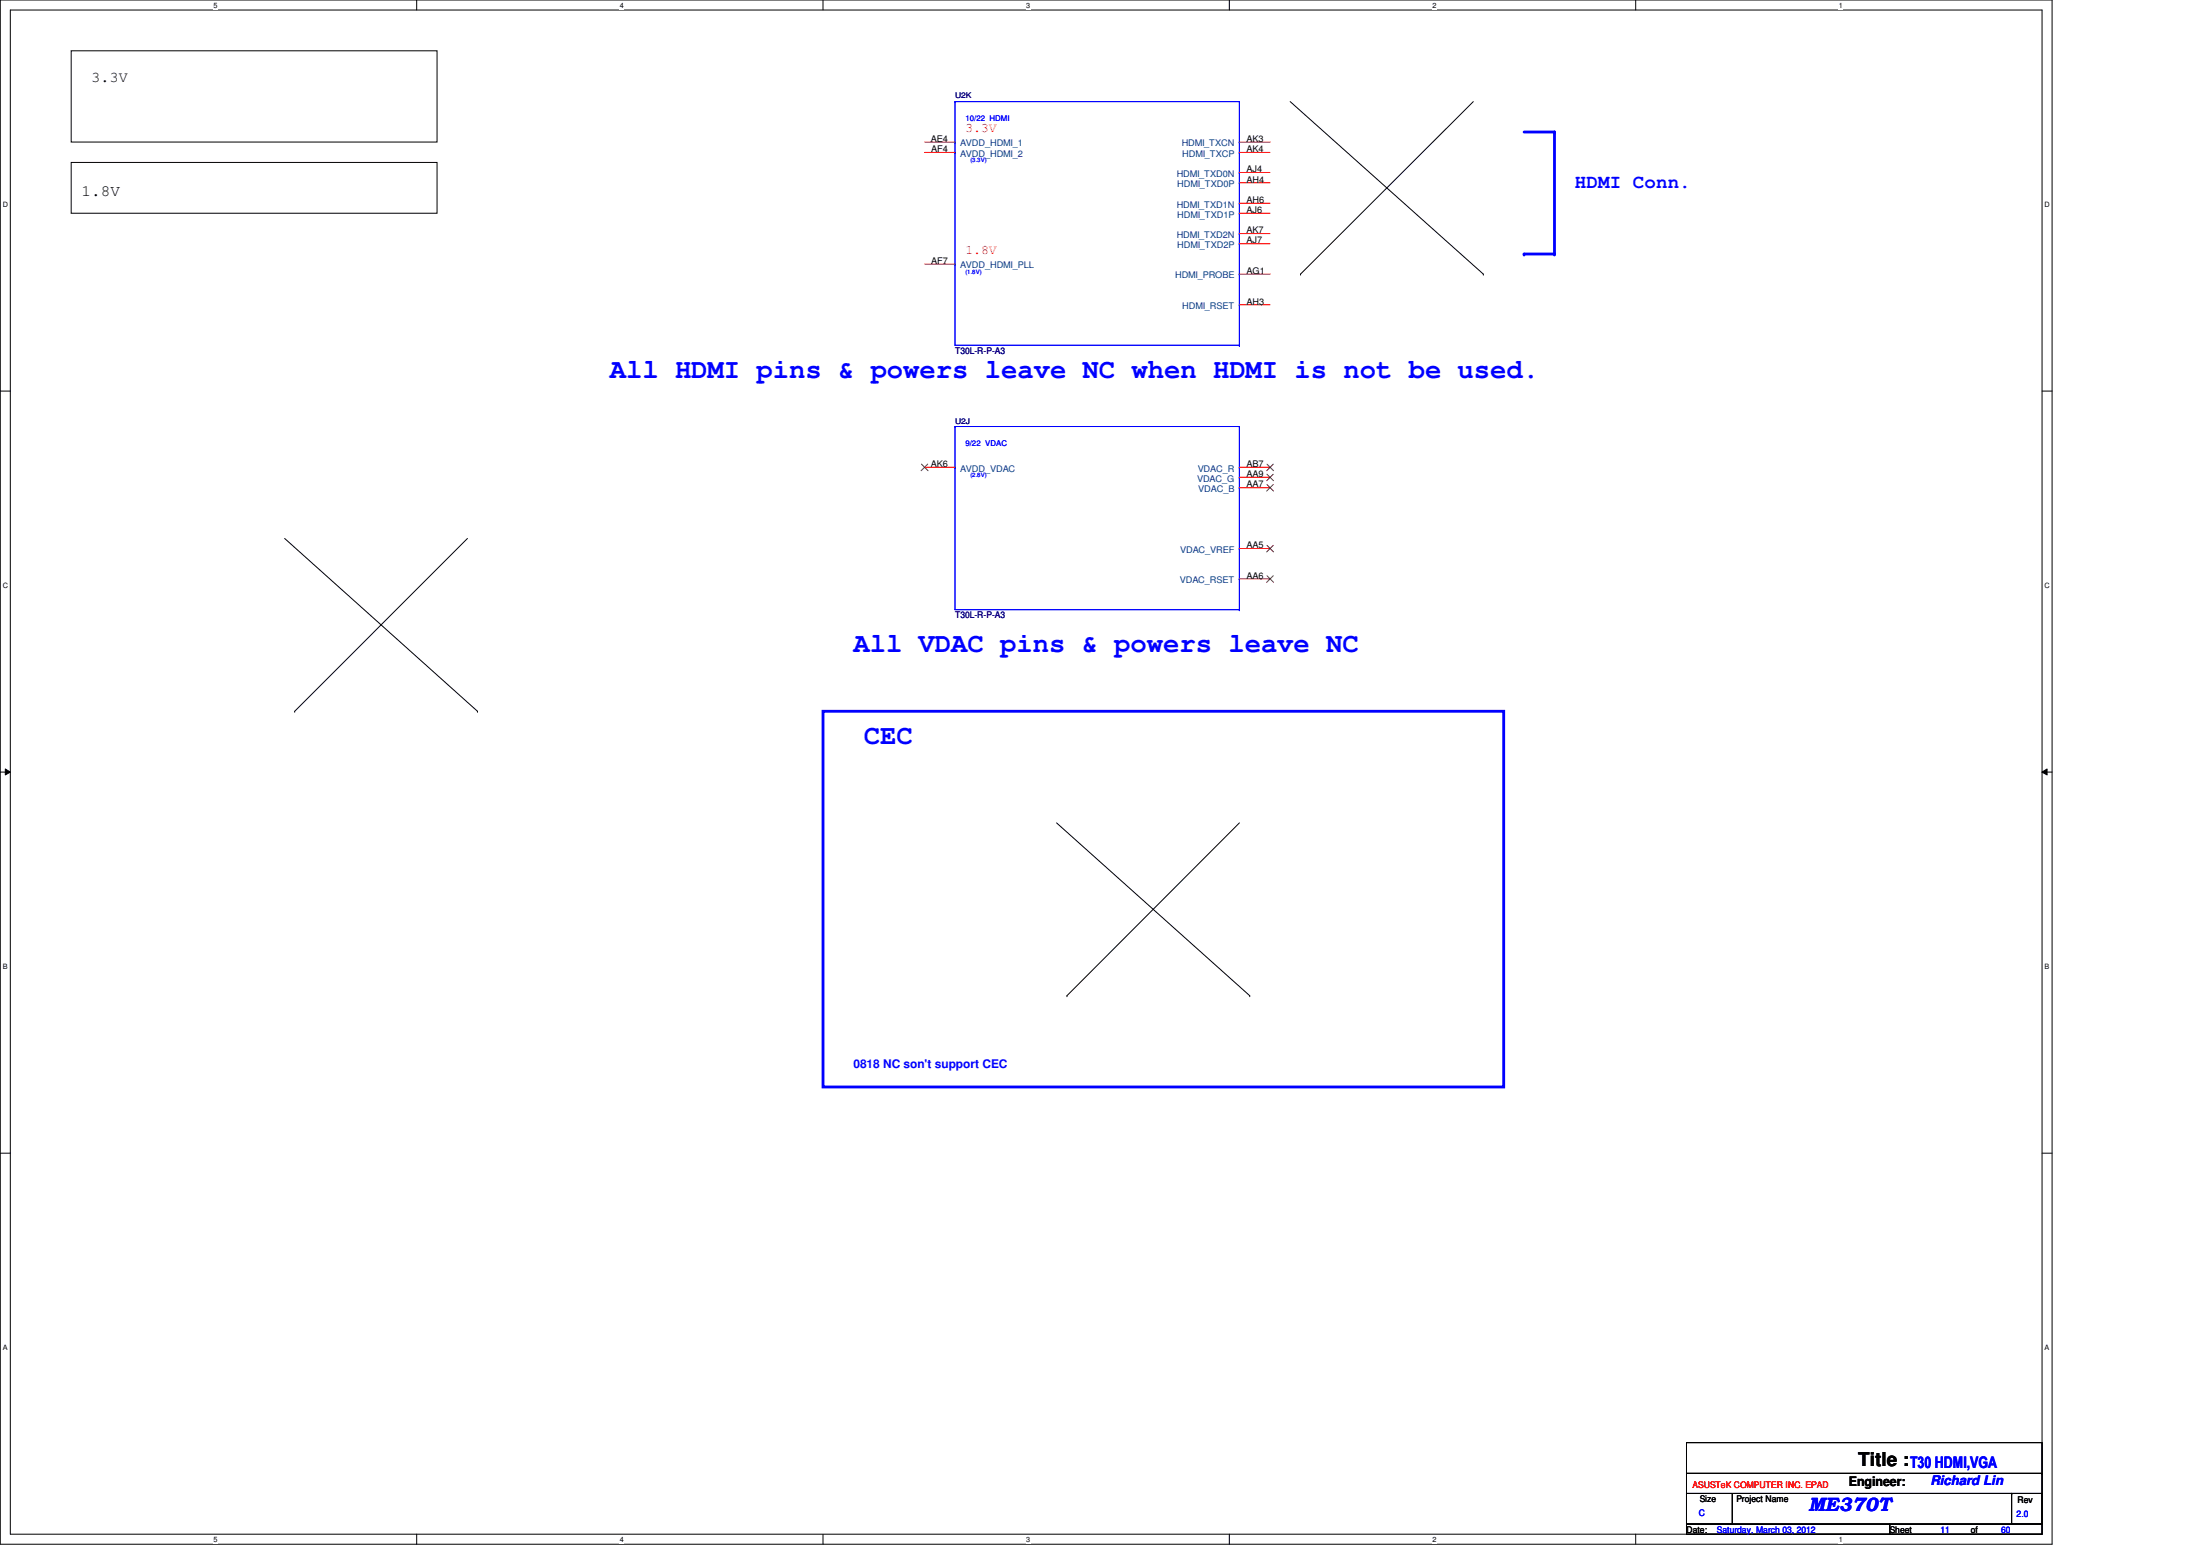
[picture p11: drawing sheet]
<svg xmlns="http://www.w3.org/2000/svg" width="297mm" height="210mm" viewBox="0 0 297 210" stroke-linecap="round" stroke-linejoin="round" font-family="sans-serif">
<path d="M0 0h277.1v208.4h-277.1zM1.4 1.4h274.3v205.7h-274.3z" fill="none" stroke="#000" stroke-width=".14"/>
<g fill="#fff">
<path d="M28.8 .1h.6v1.1h-.6z"/>
<path d="M28.8 207.2h.6v1.1h-.6z"/>
</g>
<path d="M56.3 0v1.4M56.3 207.1v1.3" fill="none" stroke="#000" stroke-width=".14"/>
<g fill="#fff">
<path d="M83.7 .1h.5v1.1h-.5z"/>
<path d="M83.7 207.2h.5v1.1h-.5z"/>
</g>
<path d="M111.1 0v1.4M111.1 207.1v1.3" fill="none" stroke="#000" stroke-width=".14"/>
<g fill="#fff">
<path d="M138.6 .1h.5v1.1h-.5z"/>
<path d="M138.6 207.2h.5v1.1h-.5z"/>
</g>
<path d="M166 0v1.4M166 207.1v1.3" fill="none" stroke="#000" stroke-width=".14"/>
<g fill="#fff">
<path d="M193.4 .1h.6v1.1h-.6z"/>
<path d="M193.4 207.2h.6v1.1h-.6z"/>
</g>
<path d="M220.8 0v1.4M220.8 207.1v1.3" fill="none" stroke="#000" stroke-width=".14"/>
<g fill="#fff">
<path d="M248.3 .1h.5v1.1h-.5z"/>
<path d="M248.3 207.2h.5v1.1h-.5z"/>
<path d="M.4 27.1h.7v1.1h-.7z"/>
<path d="M276.1 27.1h.7v1.1h-.7z"/>
<path d="M.4 78.5h.7v1.1h-.7z"/>
<path d="M276.1 78.5h.7v1.1h-.7z"/>
</g>
<path d="M0 52.8h1.4M275.7 52.8h1.4" fill="none" stroke="#000" stroke-width=".14"/>
<g fill="#fff">
<path d="M.4 129.9h.6v1.1h-.6z"/>
<path d="M276.1 129.9h.6v1.1h-.6z"/>
</g>
<path d="M0 104.2h1.4M.7 103.8l.7 .4-.7 .4zM275.7 104.2l.7-.4v.8zM275.7 104.2h1.4" fill="none" stroke="#000" stroke-width=".14"/>
<path d="M.7 103.8l.7 .4-.7 .4zM275.7 104.2l.7-.4v.8z" fill="#000"/>
<g fill="#fff">
<path d="M.4 181.4h.6v1.1h-.6z"/>
<path d="M276.1 181.4h.6v1.1h-.6z"/>
</g>
<g fill="none" stroke="#000" stroke-width=".14">
<path d="M174.2 13.7l26.1 23.3M198.9 13.7l-23.3 23.3M175.6 37h.1M200.3 37h.1M0 155.7h1.4M275.7 155.7h1.4M227.7 194.7h48v11h-48zM227.7 198.9h48M275.7 198.9h.1M227.7 201.6h6.2v4.1h-6.2zM227.7 205.7h27.4v1.4h-27.4zM234 201.6h37.6"/>
<path d="M255.1 205.7h20.6v1.4h-20.6zM271.6 201.6h4.1v4.1h-4.1zM271.6 201.6h.1"/>
</g>
<path d="M205.8 17.8h4.1M111.1 96h91.9v50.7h-91.9z" fill="none" stroke="#00f" stroke-width=".38"/>
<circle cx="209.9" cy="17.8" r=".19" fill="#00f"/>
<path d="M209.9 17.8v16.5" fill="none" stroke="#00f" stroke-width=".38"/>
<circle cx="209.9" cy="34.3" r=".19" fill="#00f"/>
<path d="M205.8 34.3h4.1" fill="none" stroke="#00f" stroke-width=".38"/>
<circle cx="205.8" cy="34.3" r=".19" fill="#00f"/>
<path d="M9.6 6.9h49.4v12.3h-49.4zM9.6 21.9h49.4v6.9h-49.4zM38.4 72.7l26.1 23.3M63.1 72.7l-23.3 23.3M39.8 96h.1M64.5 96h.1M142.7 111.1l26 23.3M167.3 111.1l-23.2 23.3M144.1 134.4h.1M168.7 134.4h.1" fill="none" stroke="#000" stroke-width=".14"/>
<g fill="none" stroke="#00f" stroke-width=".14">
<path d="M128.9 13.7h.1M128.9 19.2h.1M128.9 13.7v32.9h38.4M128.9 13.7h38.4M167.3 13.7h.1M167.3 19.2h.1M167.3 13.7v32.9M128.9 35.6h.1M128.9 20.6h.1M167.3 32.9h.1M167.3 31.5h.1M167.3 28.8h.1"/>
<path d="M167.3 27.4h.1M167.3 24.7h.1M167.3 23.3h.1M167.3 20.6h.1M167.3 37h.1M128.9 57.6h.1M128.9 57.6h38.4M128.9 57.6v24.7h38.4M167.3 57.6h.1M167.3 46.6h.1M167.3 41.1h.1M167.3 57.6v24.7"/>
<path d="M128.9 63.1h.1M167.3 74h.1M167.3 78.1h.1M167.3 63.1h.1M167.3 64.4h.1M167.3 65.8h.1M167.3 82.3h.1"/>
</g>
<g fill="none" stroke="#f00" stroke-width=".14">
<path d="M124.8 19.2h4.1M167.3 19.2h4.2M124.8 35.6h4.1M124.8 20.6h4.1M167.3 20.6h4.2M167.3 37h4.2M167.3 32.9h4.2M167.3 31.5h4.2M167.3 28.8h4.2M167.3 27.4h4.2M167.3 24.7h4.2M167.3 23.3h4.2"/>
<path d="M167.3 41.1h4.2M124.8 63.1h4.1M167.3 78.1h4.2M167.3 74h4.2M167.3 65.8h4.2M167.3 64.4h4.2M167.3 63.1h4.2"/>
</g>
<path d="M124.4 62.7l.9 .8M125.3 62.7l-.9 .8M171.1 77.7l.9 .9M171.1 73.6l.9 .9M171.1 65.4l.9 .9M171.1 64l.9 .9M171.1 62.7l.9 .8M171.9 77.7l-.9 .9M171.9 73.6l-.9 .9M171.9 65.4l-.9 .9M171.9 64l-.9 .9M171.9 62.7l-.9 .8" fill="none" stroke="#804000" stroke-width=".14"/>
<g font-size="3.7" fill="#00f">
<text x="82.3" y="51.1">All HDMI pins &amp; powers leave NC when HDMI is not be used.</text>
<text x="115.2" y="88.1">All VDAC pins &amp; powers leave NC</text>
<text x="116.6" y="100.4">CEC</text>
</g>
<g font-size="2.6" fill="#00f">
<text x="212.6" y="25.4">HDMI Conn.</text>
<text x="244.2" y="204">ME370T</text>
</g>
<text font-size="2.6" x="250.9" y="197.9">Title :</text>
<text font-size="2.2" x="11" y="26.5">1.8V</text>
<text font-size="2.2" fill="#00f" x="257.9" y="198.2">T30 HDMI,VGA</text>
<text font-size="2" x="12.4" y="11.1">3.3V</text>
<g font-size="1.8" fill="#f00">
<text x="130.3" y="17.8">3.3V</text>
<text x="130.3" y="34.3">1.8V</text>
</g>
<text font-size="1.8" x="249.6" y="200.5">Engineer:</text>
<text font-size="1.8" fill="#00f" x="260.6" y="200.5">Richard Lin</text>
<text font-size="1.6" fill="#00f" x="115.2" y="144.1">0818 NC son't support CEC</text>
<g font-size="1.2">
<text x="125.7" y="19.1">AE4</text>
<text x="125.7" y="20.5">AF4</text>
<text x="168.3" y="23.2">AJ4</text>
<text x="168.3" y="20.5">AK4</text>
<text x="168.3" y="19.1">AK3</text>
<text x="168.3" y="28.7">AJ6</text>
<text x="168.3" y="27.4">AH6</text>
<text x="168.3" y="24.6">AH4</text>
<text x="125.7" y="35.6">AF7</text>
<text x="168.3" y="32.9">AJ7</text>
<text x="168.3" y="31.5">AK7</text>
<text x="168.3" y="41.1">AH3</text>
<text x="168.3" y="37">AG1</text>
<text x="125.7" y="63">AK6</text>
<text x="168.3" y="65.8">AA7</text>
<text x="168.3" y="64.4">AA9</text>
<text x="168.3" y="63">AB7</text>
<text x="168.3" y="74">AA5</text>
<text x="168.3" y="78.1">AA6</text>
<text x="229.5" y="202.7">Size</text>
<text x="234.4" y="202.7">Project Name</text>
<text x="272.4" y="202.9">Rev</text>
<text x="227.7" y="206.9">Date:</text>
<text x="255.1" y="206.9">Sheet</text>
<text x="266.1" y="206.9">of</text>
</g>
<g font-size="1.2" fill="#004080">
<text x="129.6" y="21.2">AVDD_HDMI_2</text>
<text x="129.6" y="19.8">AVDD_HDMI_1</text>
<text x="158.9" y="23.9">HDMI_TXD0N</text>
<text x="159.6" y="19.8">HDMI_TXCN</text>
<text x="159.6" y="21.2">HDMI_TXCP</text>
<text x="158.9" y="28">HDMI_TXD1N</text>
<text x="159" y="29.4">HDMI_TXD1P</text>
<text x="159" y="25.3">HDMI_TXD0P</text>
<text x="158.9" y="32.1">HDMI_TXD2N</text>
<text x="159" y="33.5">HDMI_TXD2P</text>
<text x="129.6" y="36.2">AVDD_HDMI_PLL</text>
<text x="158.7" y="37.6">HDMI_PROBE</text>
<text x="159.6" y="41.7">HDMI_RSET</text>
<text x="129.6" y="63.7">AVDD_VDAC</text>
<text x="161.6" y="65">VDAC_G</text>
<text x="161.7" y="63.7">VDAC_R</text>
<text x="161.8" y="66.4">VDAC_B</text>
<text x="159.3" y="74.6">VDAC_VREF</text>
<text x="159.3" y="78.7">VDAC_RSET</text>
</g>
<g font-size="1.2" fill="#000080">
<text x="128.9" y="47.8">T30L-R-P-A3</text>
<text x="128.9" y="83.4">T30L-R-P-A3</text>
</g>
<text font-size="1.2" fill="#f00" x="228.5" y="200.8">ASUSTeK COMPUTER INC. EPAD</text>
<g font-size="1.2" fill="#00f">
<text x="229.4" y="204.7">C</text>
<text x="231.8" y="206.9">Saturday, March 03, 2012</text>
<text x="262" y="206.9">11</text>
<text x="270.2" y="206.9">60</text>
<text x="272.3" y="204.8">2.0</text>
</g>
<g font-size="1.1" fill="#000080">
<text x="128.9" y="13.3">U2K</text>
<text x="128.9" y="57.2">U2J</text>
</g>
<g font-size="1.1" fill="#00f">
<text x="130.3" y="16.3">10/22 HDMI</text>
<text x="130.3" y="60.2">9/22 VDAC</text>
</g>
<g font-size="1">
<text x="28.8" y="1">5</text>
<text x="83.7" y="1">4</text>
<text x="138.6" y="1">3</text>
<text x="193.4" y="1">2</text>
<text x="248.3" y="1">1</text>
<text x=".4" y="27.9">D</text>
<text x="276.1" y="27.9">D</text>
<text x=".4" y="79.4">C</text>
<text x="276.1" y="79.4">C</text>
<text x=".4" y="130.8">B</text>
<text x="276.1" y="130.8">B</text>
<text x=".4" y="182.2">A</text>
<text x="276.1" y="182.2">A</text>
<text x="28.8" y="208.1">5</text>
<text x="83.7" y="208.1">4</text>
<text x="138.6" y="208.1">3</text>
<text x="193.4" y="208.1">2</text>
<text x="248.3" y="208.1">1</text>
</g>
<g font-size=".8" fill="#00f">
<text x="131" y="21.9">(3.3V)</text>
<text x="130.3" y="37">(1.8V)</text>
<text x="131" y="64.4">(2.8V)</text>
</g>
</svg>
